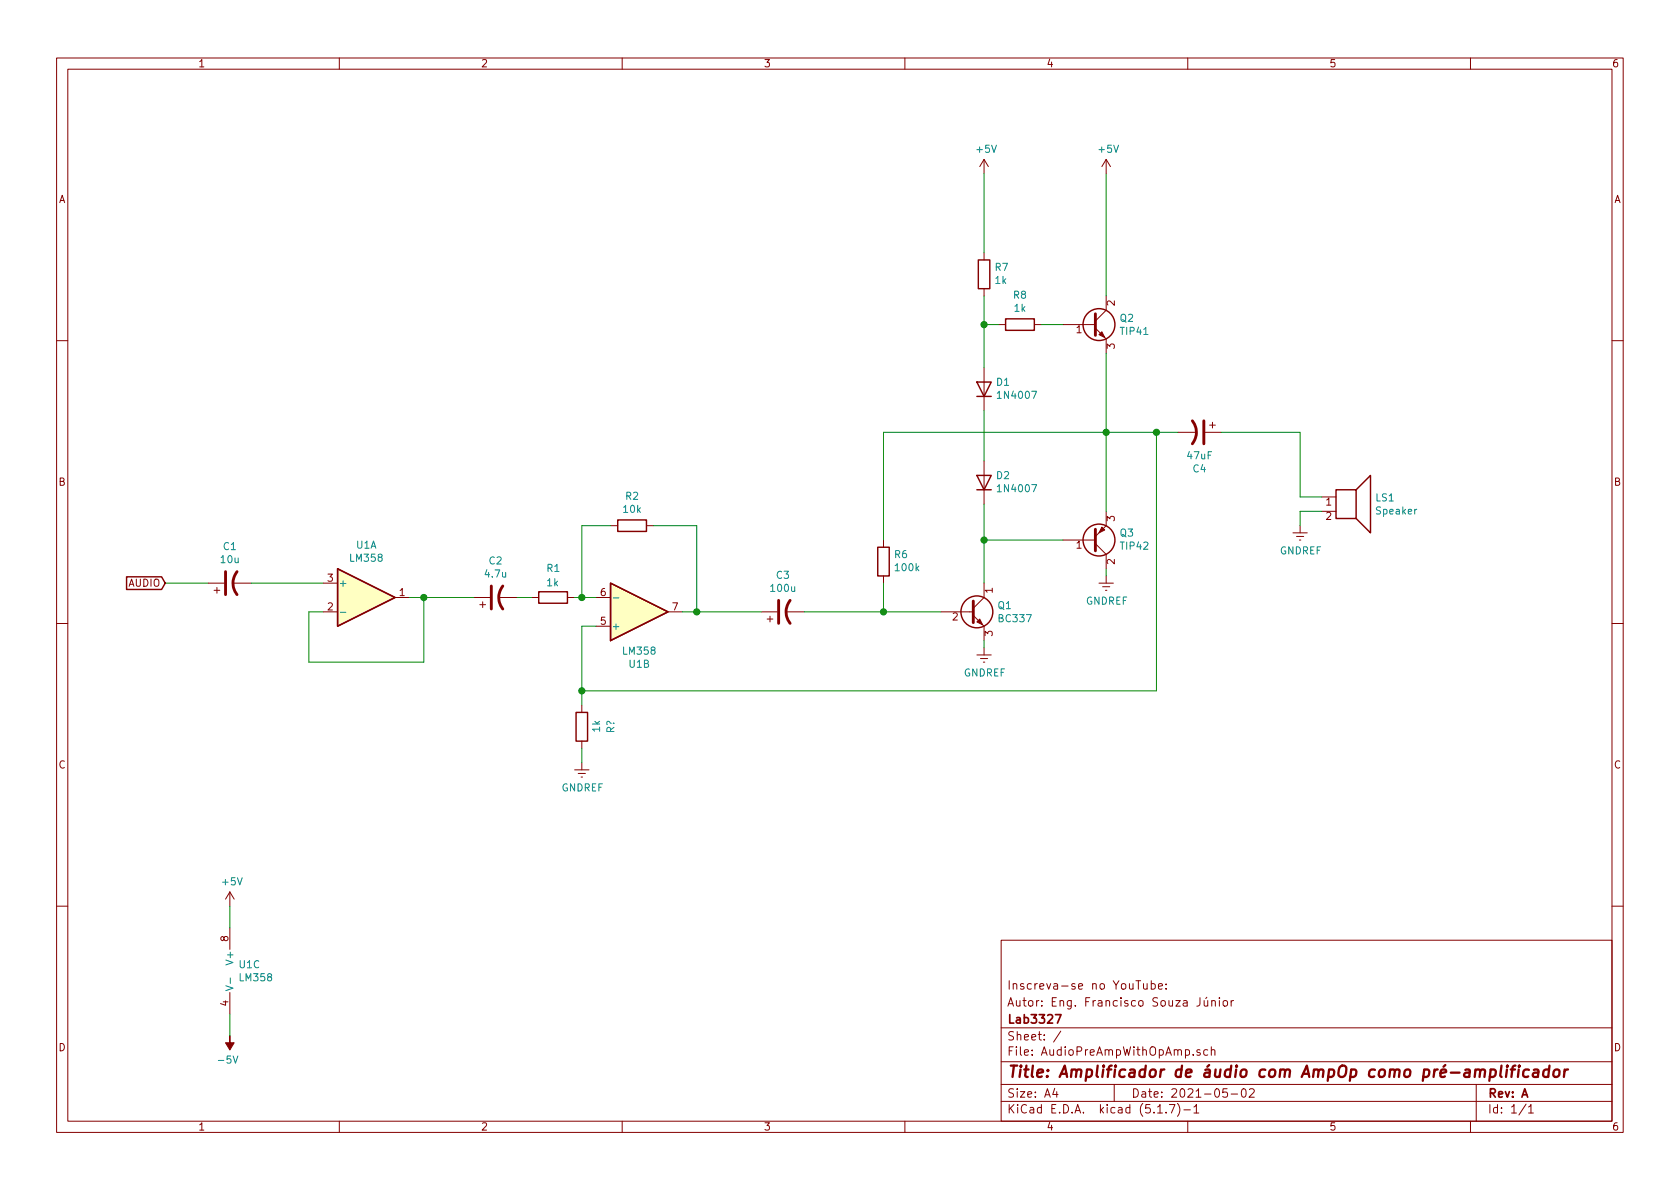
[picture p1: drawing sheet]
<svg xmlns="http://www.w3.org/2000/svg" width="297mm" height="210mm" viewBox="0 0 297 210" stroke-linecap="round" stroke-linejoin="round" font-family="sans-serif">
<g fill="none" stroke="#840000" stroke-width=".18">
<path d="M10 10.3h277v189.9h-277zM12 12.2h273v186.1h-273zM60 10.3v1.9M110 10.3v1.9M160 10.3v1.9M210 10.3v1.9M260 10.3v1.9M174 28.2l-.8 1.3M174 28.2v2.5M174 28.2l.8 1.3M195.6 28.2l-.8 1.3M195.6 28.2v2.5"/>
<path d="M195.6 28.2l.7 1.3M174 44.7v1.3M174 51v1.3M176.5 57.4h1.3M182.9 57.4h1.2M188 57.4h5.7M193.7 58l1.9 1.9v2.6M195.6 52.3v2.6l-1.9 1.9M10 60.2h2M174 65v7.6M208.3 76.4h3.3M213.1 76.4h2.8"/>
<path d="M213.9 75.2h1M214.4 74.7v1M285 60.2h2M107.9 93h1.3M114.3 93h1.3M156.2 95.5v1.3M174 81.5v7.6M188 95.5h5.7M193.7 96.1l1.9 1.9v2.6M195.6 90.4v2.6l-1.9 1.9M228.6 94.2h2.5M229.2 94.9h1.3"/>
<path d="M229.7 95.5h.3M229.9 93v1.2M233.7 87.9h2.5M233.7 90.4h2.5M10 110.3h2M36.8 103.1h2.8M37.8 104.4h1.1M38.4 103.9v1M41.1 103.1h3.3M57.1 108.2h2.6M57.1 103.1h2.6M69.8 105.7h2.6"/>
<path d="M83.8 105.7h2.8M84.8 106.9h1.1M85.3 106.4v1M88.1 105.7h3.3M94 105.7h1.2M100.3 105.7h1.3M105.4 105.7h2.5M105.4 110.7h2.5M118.1 108.2h2.5M134.6 108.2h2.8M135.6 109.5h1.1M136.1 109v1"/>
<path d="M138.9 108.2h3.3M156.2 101.8v1.3M166.4 108.2h5.7M172.1 108.8l1.9 1.9v2.6M172.7 115.8h2.6M173.4 116.5h1.2M173.9 117.1h.2M174 103.1v2.6l-1.9 1.9M174 114.5v1.3M194.3 103.1h2.5M194.9 103.8h1.3M195.5 104.4h.2"/>
<path d="M195.6 101.8v1.3M285 110.3h2M101.6 136.1h2.5M102.2 136.8h1.3M102.7 137.4h.3M102.9 124.7v1.3M102.9 131.1v1.2M102.9 134.9v1.2M40.6 157.7l-.7 1.3M40.6 157.7v2.6M40.6 157.7l.8 1.3M10 160.2h2"/>
<path d="M40.6 164.1v3.8M40.6 175.5v3.8M177 166.3h108v32h-108zM202.2 173.9v.8a.37 .37 0 0 0 .6 .1M202.8 173.9v1M203.6 174l.4-.1 .3 .3-.1 .6-.2 .1-.4-.1M203.6 173.4v1.5M204.8 174.4l.7-.1v-.3l-.4-.1-.3 .2 .1 .7h.6M206.2 174.8v.1M206.2 174v.1M212.2 176.4v1.1a.47 .47 0 0 1-.6 .4M212.9 176.9l.1 .9 .3 .1 .2-.1"/>
<path d="M213.4 176.3l-.2 .3M213.5 176.9v1M214.2 177.1l.3-.2 .3 .1 .1 .9M214.2 176.9v1M215.6 176.4v.2M215.6 176.9v1M216.3 177.1l.2-.2 .5 .2v.7l-.3 .1-.4-.1zM217.7 176.9v1M218.1 176.9l-.3 .1-.1 .2M285 160.2h2M60 198.3v1.9M110 198.3v1.9"/>
<path d="M160 198.3v1.9M177 194.8h108M177 191.8h108M177 187.8h108M177 181.8h108M186.5 192.5l-.4 1h1M186.8 193v1M187.6 182.3l-1.3 2M197 191.8v3M204.7 196.8h.8M206.2 196.7v.1M206.8 195.3h.9l-.6 1.5"/>
<path d="M208.2 195.1a1.71 1.71 0 0 1 0 2.3M209.3 196.3h1.2M210 198.3v1.9M211.1 195.8l.4-.5v1.5M211.1 196.8h.9M212.2 185.7l-.4-.1-.2 .2 .1 .2 .5 .2v.3h-.6M213.5 185.7l-.4-.1-.3 .3 .2 .6h.5M214.2 185.7l.2-.1 .4 .1v.9M214.2 185.1v1.5M217 192.5h-.7l-.1 .7 .2-.1 .5 .1 .1 .2v.5l-.2 .1-.6-.1M217.7 193.5h1.1M219.6 192.7l.4-.2a.94 .94 0 0 1 0 1.5 .82 .82 0 0 1-.4-1.3z"/>
<path d="M220.9 192.7l.2-.2h.4l.2 .2 .1 .3-1 1h1M260 198.3v1.9M261 191.8v6.5M269.8 195.2l-1.2 2M270.3 195.8l.4-.5v1.5M270.3 196.8h.8"/>
</g>
<g fill="none" stroke="#840000" stroke-width=".41">
<path d="M263.6 189.2a.68 .68 0 0 1 .8 .1v.8a.66 .66 0 0 1-1 .2M265.5 188.4l-.2 1.8 .2 .2M266.4 189.1l-.1 1.3M266.5 188.4v.2M267.1 189.1h.8M267.9 188.4l-.3 .1-.2 .2-.2 1.7M268.5 189.1l-.1 1.3M268.6 188.4l-.1 .1 .1 .1v-.2v.2M270.3 189.2a.68 .68 0 0 0-1 .3v.8l.3 .1 .6-.1M271.2 189.2h.8l-.1 1.2M272 189.6l-.7 .1a.4 .4 0 0 0-.3 .3 .4 .4 0 0 0 .2 .4l.7-.1M273.9 189.2a.68 .68 0 0 0-1 .3v.8l.3 .1 .5-.1"/>
<path d="M274 188.4l-.3 2M274.8 189.3a.51 .51 0 0 1 .6-.2 .51 .51 0 0 1 .3 .4v.6a.56 .56 0 0 1-.5 .4 .56 .56 0 0 1-.6-.4zM276.7 189.1l-.2 1.3M277.2 189.1a.55 .55 0 0 0-.6 .4"/>
</g>
<path d="M186.6 179.4h1l-.6 1.5" fill="none" stroke="#840000" stroke-width=".3"/>
<g fill="#ffffc2" stroke="#ffffc2" stroke-width=".18">
<path d="M59.7 100.6l10.1 5.1-10.1 5z"/>
<path d="M107.9 103.1l10.2 5.1-10.2 5.1z"/>
</g>
<g fill="none" stroke="#840000" stroke-width=".25">
<path d="M173 46h2v5h-2zM177.8 56.4h5.1v2h-5.1zM172.7 67.6h2.6l-1.3 2.5zM172.7 70.1h2.6M109.2 91.9h5.1v2.1h-5.1zM155.2 96.8h2v5h-2zM172.7 84.1h2.6l-1.3 2.5zM172.7 86.6h2.6M236.2 86.6h3.6v5.1h-3.6zM239.8 86.6l2.5-2.5v10.1l-2.5-2.5M22.4 102h6.2l.6 1.1-.6 1.1h-6.2zM59.7 100.6l10.1 5.1-10.1 5z"/>
<path d="M95.2 104.6h5.1v2.1h-5.1zM107.9 103.1l10.2 5.1-10.2 5.1zM101.9 126h2v5.1h-2z"/>
<circle cx="194.3" cy="57.4" r="2.82"/>
<circle cx="194.3" cy="95.5" r="2.82"/>
<circle cx="172.7" cy="108.2" r="2.82"/>
</g>
<path d="M60.2 108.3h1M108.4 105.7h1M39.9 174.3l1.3 .4-1.3 .5M40.7 172.9v1" fill="none" stroke="#008484" stroke-width=".18"/>
<g fill="#840000" stroke="#840000" stroke-width=".18">
<path d="M40.6 183.1v1.3h.8l-.8 1.3-.7-1.3h.7z"/>
<path d="M194.8 93.2l.5 .5-1 .5z"/>
<path d="M194.3 59.2l.5-.5 .5 1z"/>
<path d="M172.7 110l.5-.5 .5 1z"/>
</g>
<path d="M193.7 55.5v3.8M210.8 74.4a3.3 3.3 0 0 1 0 4.1M212.9 74.4v4.1M193.7 93.6v3.8M39.9 101.1v4.1M41.9 101.1a3.3 3.3 0 0 0 0 4.1M86.9 103.6v4.1M88.9 103.6a3.3 3.3 0 0 0 0 4.1M137.7 106.2v4M139.7 106.2a3.3 3.3 0 0 0 0 4M172.1 106.3v3.8" fill="none" stroke="#840000" stroke-width=".51"/>
<g fill="none" stroke="#008400" stroke-width=".18">
<path d="M174 30.7v14M195.6 30.7v21.6M174 52.3v12.7M174 57.4h2.5M184.1 57.4h3.9M174 72.6v8.9M195.6 62.5v27.9M204.5 76.4v45.8h-101.6M208.3 76.4h-52.1v19.1M215.9 76.4h14v11.5h3.8M107.9 93h-5v12.7M115.6 93h7.6v15.2"/>
<path d="M174 89.1v14M174 95.5h14M233.7 90.4h-3.8v2.6M29.2 103.1h7.6M44.4 103.1h12.7M72.4 105.7h11.4M74.9 105.7v11.4h-20.3v-8.9h2.5M91.4 105.7h2.6M101.6 105.7h3.8M105.4 110.7h-2.5v14M120.6 108.2h14M142.2 108.2h24.2"/>
<path d="M156.2 103.1v5.1M174 113.3v1.2M195.6 100.6v1.2M102.9 132.3v2.6M40.6 160.3v3.8M40.6 179.3v3.8"/>
</g>
<g fill="#008400" stroke="#008400" stroke-width=".25">
<circle cx="156.2" cy="108.2" r=".51"/>
<circle cx="102.9" cy="105.7" r=".51"/>
<circle cx="123.2" cy="108.2" r=".51"/>
<circle cx="102.9" cy="122.2" r=".51"/>
<circle cx="174" cy="57.4" r=".51"/>
<circle cx="204.5" cy="76.4" r=".51"/>
<circle cx="174" cy="95.5" r=".51"/>
<circle cx="74.9" cy="105.7" r=".51"/>
<circle cx="195.6" cy="76.4" r=".51"/>
</g>
<text font-size="2.8" fill="#840000" x="178" y="190.5">Title: Amplificador de áudio com AmpOp como pré-amplificador</text>
<g font-size="2.1" fill="#840000">
<text x="178" y="178">Autor: Eng. Francisco Souza Júnior</text>
<text x="178" y="175">Inscreva-se no YouTube:</text>
<text x="178" y="184">Sheet: /</text>
<text x="178" y="181">Lab3327</text>
<text x="178" y="186.7">File: AudioPreAmpWithOpAmp.sch</text>
<text x="178" y="196.9">KiCad E.D.A. kicad (5.1.7)-1</text>
<text x="178" y="194.1">Size: A4</text>
<text x="200" y="194.1">Date: 2021-05-02</text>
<text x="263" y="194.1">Rev: A</text>
<text x="263" y="196.9">Id: 1/1</text>
</g>
<g font-size="1.8" fill="#840000">
<text x="35" y="11.9">1</text>
<text x="85" y="11.9">2</text>
<text x="135" y="11.9">3</text>
<text x="185" y="11.9">4</text>
<text x="235" y="11.9">5</text>
<text x="285" y="11.9">6</text>
<text x="10.4" y="35.9">A</text>
<text x="285.4" y="35.9">A</text>
<text x="190.3" y="58.9">1</text>
<text x="197.1" y="54.1" transform="rotate(-90 197.1 54.1)">2</text>
<text x="197.1" y="61.7" transform="rotate(-90 197.1 61.7)">3</text>
<text x="10.4" y="85.9">B</text>
<text x="234.5" y="89.4">1</text>
<text x="285.4" y="85.9">B</text>
<text x="197.1" y="92.2" transform="rotate(-90 197.1 92.2)">3</text>
<text x="234.5" y="91.9">2</text>
<text x="190.3" y="97">1</text>
<text x="197.1" y="99.8" transform="rotate(-90 197.1 99.8)">2</text>
<text x="22.7" y="103.8">AUDIO</text>
<text x="57.9" y="107.9">2</text>
<text x="57.9" y="102.9">3</text>
<text x="70.6" y="105.4">1</text>
<text x="106.2" y="105.4">6</text>
<text x="118.9" y="107.9">7</text>
<text x="175.5" y="104.9" transform="rotate(-90 175.5 104.9)">1</text>
<text x="106.2" y="110.5">5</text>
<text x="168.4" y="109.7">2</text>
<text x="175.5" y="112.5" transform="rotate(-90 175.5 112.5)">3</text>
<text x="10.4" y="135.9">C</text>
<text x="285.4" y="135.9">C</text>
<text x="40.4" y="166.5" transform="rotate(-90 40.4 166.5)">8</text>
<text x="40.4" y="177.9" transform="rotate(-90 40.4 177.9)">4</text>
<text x="10.4" y="185.9">D</text>
<text x="285.4" y="185.9">D</text>
<text x="35" y="199.9">1</text>
<text x="85" y="199.9">2</text>
<text x="135" y="199.9">3</text>
<text x="185" y="199.9">4</text>
<text x="235" y="199.9">5</text>
<text x="285" y="199.9">6</text>
</g>
<g font-size="1.8" fill="#008484">
<text x="172.8" y="27">+5V</text>
<text x="194.4" y="27">+5V</text>
<text x="176" y="47.9">R7</text>
<text x="176" y="50.2">1k</text>
<text x="179.2" y="52.8">R8</text>
<text x="179.4" y="55.1">1k</text>
<text x="198.1" y="56.9">Q2</text>
<text x="198.2" y="59.2">TIP41</text>
<text x="176.2" y="68.2">D1</text>
<text x="176.7" y="70.5">1N4007</text>
<text x="210" y="81.2">47uF</text>
<text x="211" y="83.5">C4</text>
<text x="110.6" y="88.4">R2</text>
<text x="176.2" y="84.7">D2</text>
<text x="176.7" y="87">1N4007</text>
<text x="243.3" y="88.7">LS1</text>
<text x="110.3" y="90.7">10k</text>
<text x="198.1" y="94.9">Q3</text>
<text x="243.5" y="91">Speaker</text>
<text x="39.1" y="99.6">10u</text>
<text x="39.5" y="97.3">C1</text>
<text x="62" y="99.3">LM358</text>
<text x="63" y="97">U1A</text>
<text x="86.5" y="99.8">C2</text>
<text x="96.7" y="101.1">R1</text>
<text x="158.2" y="98.7">R6</text>
<text x="158.4" y="101">100k</text>
<text x="198.2" y="97.2">TIP42</text>
<text x="226.3" y="98">GNDREF</text>
<text x="59.8" y="103.8">+</text>
<text x="85.9" y="102.1">4.7u</text>
<text x="96.7" y="103.7">1k</text>
<text x="136.4" y="104.7">100u</text>
<text x="137.3" y="102.4">C3</text>
<text x="176.5" y="107.7">Q1</text>
<text x="192" y="106.9">GNDREF</text>
<text x="108.1" y="111.4">+</text>
<text x="176.7" y="110">BC337</text>
<text x="110.3" y="115.8">LM358</text>
<text x="111.3" y="118.1">U1B</text>
<text x="170.4" y="119.6">GNDREF</text>
<text x="106.1" y="129.4" transform="rotate(-90 106.1 129.4)">1k</text>
<text x="108.6" y="129.7" transform="rotate(-90 108.6 129.7)">R?</text>
<text x="99.3" y="139.9">GNDREF</text>
<text x="39.4" y="156.6">+5V</text>
<text x="41.3" y="170.2" transform="rotate(-90 41.3 170.2)">V+</text>
<text x="42.3" y="171.2">U1C</text>
<text x="42.5" y="173.5">LM358</text>
<text x="38.9" y="188.1">-5V</text>
</g>
</svg>
